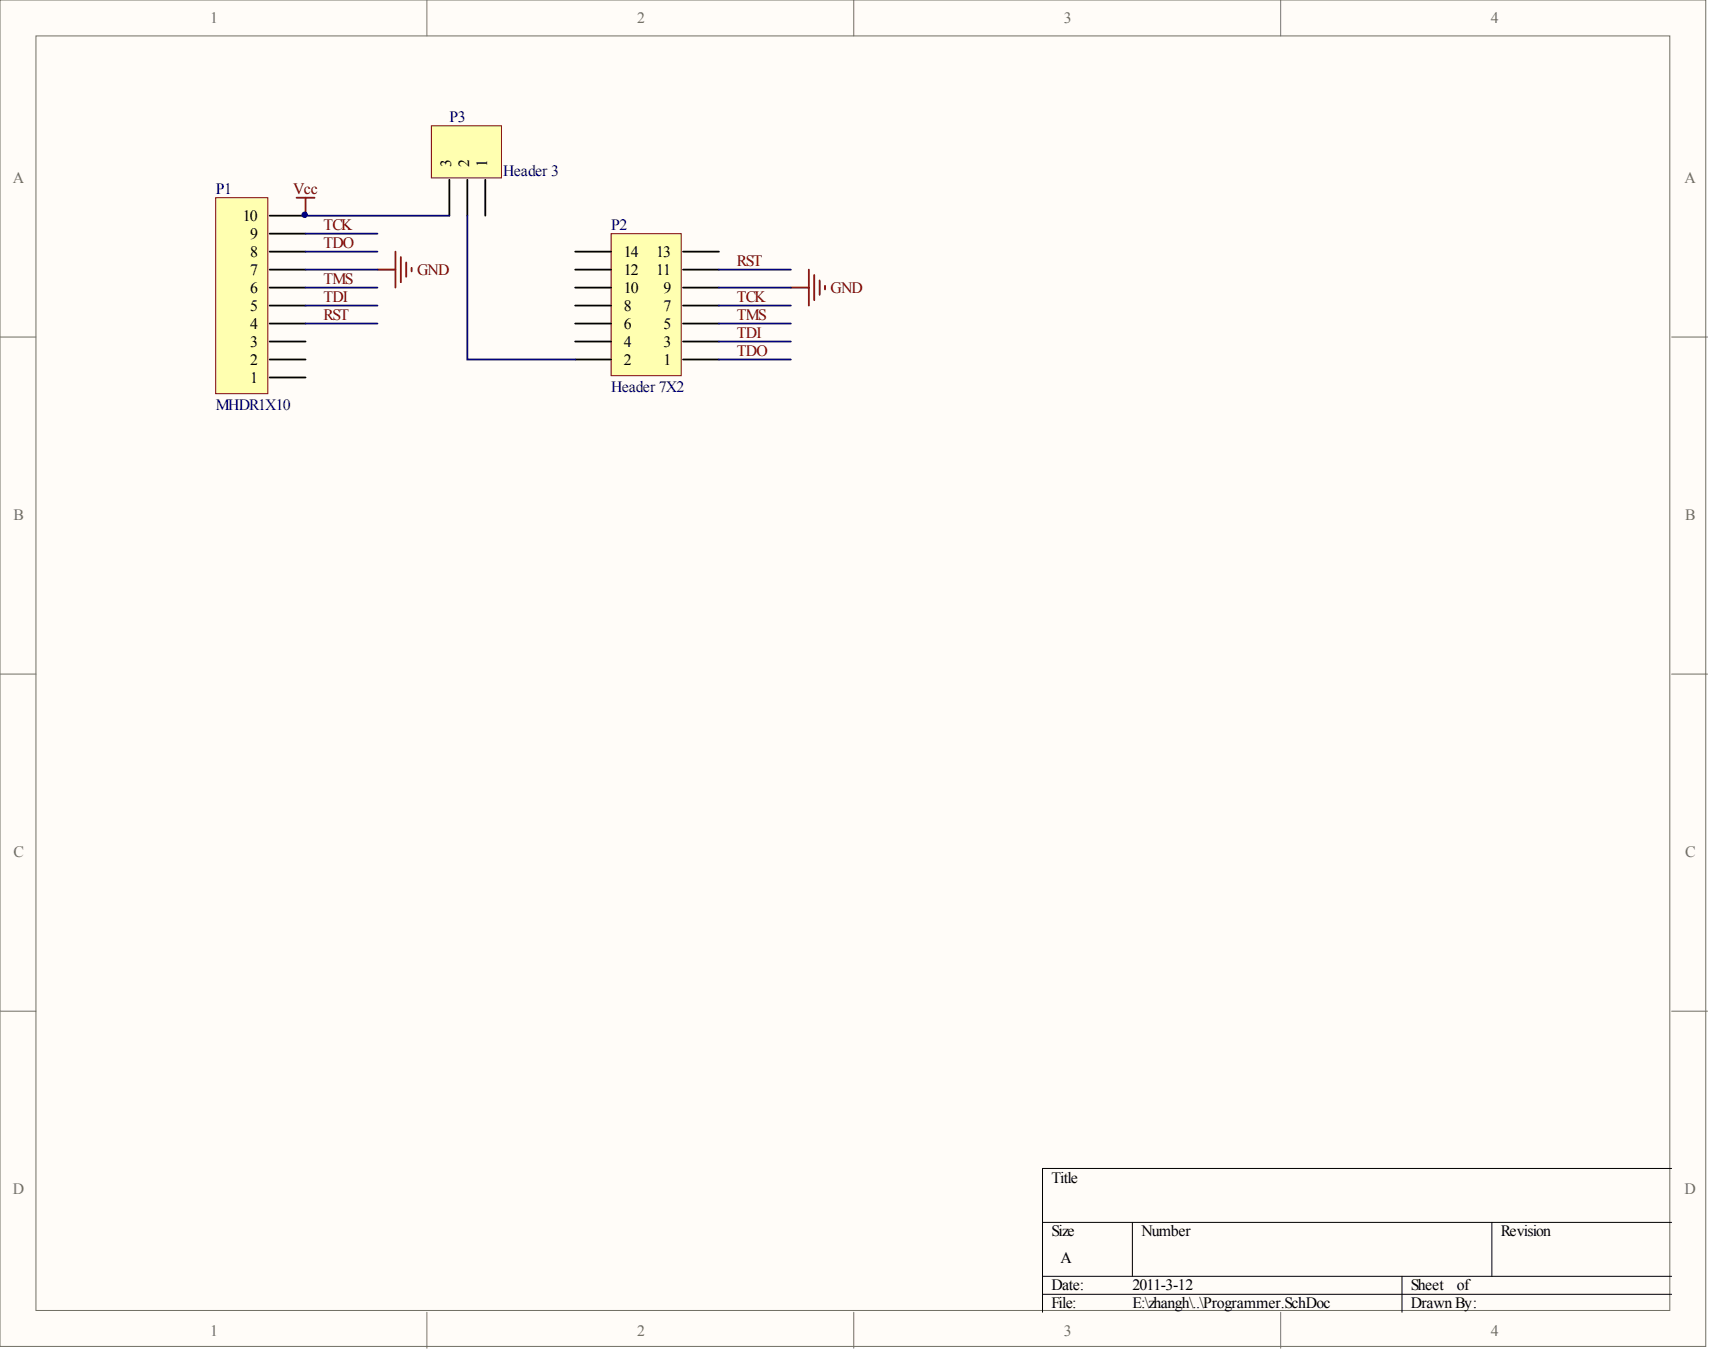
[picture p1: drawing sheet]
<svg xmlns="http://www.w3.org/2000/svg" width="241mm" height="190mm" viewBox="0 0 241 190" stroke-linecap="round" stroke-linejoin="round" font-family="sans-serif">
<g fill="#fffcf8" stroke="#716f64" stroke-width=".14">
<path d="M0 0h240.7v190h-240.7z"/>
<path d="M5.1 5.1h230.5v179.8h-230.5z"/>
</g>
<path d="M60.2 0v5.1M120.5 0v5.1M180.7 0v5.1M0 47.6h5.1M235.9 47.6h5.1M0 95.1h5.1M235.9 95.1h5.1M0 142.7h5.1M235.9 142.7h5.1M60.2 185.2v5M120.5 185.2v5M180.7 185.2v5" fill="none" stroke="#716f64" stroke-width=".14"/>
<path d="M147.1 172.5h88.8M159.8 172.5v7.6M210.5 172.5v7.6M235.9 164.9h-88.8v20.3M147.1 180.1h88.8M147.1 182.6h88.8M197.8 180.1v5.1" fill="none" stroke="#000" stroke-width=".14"/>
<path d="M86.2 33h9.9v20h-9.9z" fill="#ffffb0" stroke="#800000" stroke-width=".14"/>
<g fill="none" stroke="#000" stroke-width=".25">
<path d="M81.2 38h5M81.2 35.5h5M96.4 38h5.1M96.4 35.5h5.1M81.2 50.7h5M81.2 48.2h5M81.2 45.7h5M81.2 43.1h5M81.2 40.6h5M96.4 50.7h5.1M96.4 48.2h5.1M96.4 45.7h5.1"/>
<path d="M96.4 43.1h5.1M96.4 40.6h5.1"/>
</g>
<path d="M30.4 27.9h7.4v27.7h-7.4z" fill="#ffffb0" stroke="#800000" stroke-width=".14"/>
<path d="M38 38h5.1M38 35.5h5.1M38 33h5.1M38 30.4h5.1M38 53.3h5.1M38 50.7h5.1M38 48.2h5.1M38 45.7h5.1M38 43.1h5.1M38 40.6h5.1" fill="none" stroke="#000" stroke-width=".25"/>
<path d="M43.1 33h10.2M43.1 35.5h10.2M43.1 38h10.2M101.5 38h10.1M43.1 45.7h10.2M43.1 43.1h10.2M43.1 40.6h10.2M101.5 45.7h10.1M101.5 43.1h10.1M101.5 40.6h10.1M101.5 48.2h10.1M101.5 50.7h10.1" fill="none" stroke="#000080" stroke-width=".25"/>
<path d="M41.9 27.9h2.5M43.1 27.9v2.5M53.3 38h2.5M55.8 35.5v5.1M56.6 36.3v3.5M57.3 37v2.1M58.1 37.8v.5M114.1 38v5.1M114.9 38.8v3.6M115.7 39.6v2M111.6 40.6h2.5M116.4 40.3v.5" fill="none" stroke="#800000" stroke-width=".25"/>
<path d="M60.9 17.8h9.9v7.3h-9.9z" fill="#ffffb0" stroke="#800000" stroke-width=".14"/>
<path d="M63.4 25.4v5M65.9 25.4v5M68.5 25.4v5" fill="none" stroke="#000" stroke-width=".25"/>
<path d="M43.1 30.4h20.3M65.9 30.4v20.3h15.3" fill="none" stroke="#000080" stroke-width=".25"/>
<circle cx="43" cy="30.3" r=".38" fill="#000080" stroke="#000080" stroke-width=".14"/>
<g font-size="2.2" fill="#716f64">
<text x="29.7" y="3.3">1</text>
<text x="89.9" y="3.3">2</text>
<text x="150.1" y="3.3">3</text>
<text x="210.4" y="3.3">4</text>
<text x="1.8" y="25.8">A</text>
<text x="237.7" y="25.8">A</text>
<text x="1.9" y="73.3">B</text>
<text x="237.8" y="73.3">B</text>
<text x="1.9" y="120.9">C</text>
<text x="237.8" y="120.9">C</text>
<text x="1.8" y="168.4">D</text>
<text x="237.7" y="168.4">D</text>
<text x="29.7" y="188.5">1</text>
<text x="89.9" y="188.5">2</text>
<text x="150.1" y="188.5">3</text>
<text x="210.4" y="188.5">4</text>
</g>
<g font-size="2.2" fill="#000080">
<text x="63.4" y="17.3">P3</text>
<text x="30.4" y="27.4">P1</text>
<text x="71" y="24.9">Header 3</text>
<text x="86.2" y="32.5">P2</text>
<text x="30.4" y="57.8">MHDR1X10</text>
<text x="86.2" y="55.3">Header 7X2</text>
</g>
<g font-size="2.2">
<text x="63.7" y="23.6" transform="rotate(-90 63.7 23.6)">3</text>
<text x="66.2" y="23.6" transform="rotate(-90 66.2 23.6)">2</text>
<text x="68.7" y="23.6" transform="rotate(-90 68.7 23.6)">1</text>
<text x="34.3" y="31.2">10</text>
<text x="35.3" y="33.7">9</text>
<text x="35.3" y="41.4">6</text>
<text x="35.3" y="38.8">7</text>
<text x="35.3" y="36.3">8</text>
<text x="88" y="41.4">10</text>
<text x="88" y="38.8">12</text>
<text x="88" y="36.3">14</text>
<text x="92.6" y="38.8">11</text>
<text x="92.6" y="36.3">13</text>
<text x="93.6" y="41.4">9</text>
<text x="35.3" y="46.4">4</text>
<text x="35.3" y="43.9">5</text>
<text x="88" y="46.4">6</text>
<text x="88" y="43.9">8</text>
<text x="93.6" y="46.4">5</text>
<text x="93.6" y="43.9">7</text>
<text x="35.3" y="51.5">2</text>
<text x="35.3" y="49">3</text>
<text x="88" y="51.5">2</text>
<text x="88" y="49">4</text>
<text x="93.6" y="51.5">1</text>
<text x="93.6" y="49">3</text>
<text x="35.3" y="54">1</text>
<text x="148.4" y="166.9">Title</text>
<text x="148.4" y="174.5">Size</text>
<text x="149.6" y="178.3">A</text>
<text x="161.1" y="174.5">Number</text>
<text x="211.8" y="174.5">Revision</text>
<text x="148.4" y="182.1">Date:</text>
<text x="148.4" y="184.6">File:</text>
<text x="159.8" y="182.1">2011-3-12</text>
<text x="159.8" y="184.6">E:\zhangh\..\Programmer.SchDoc</text>
<text x="199.1" y="182.1">Sheet</text>
<text x="199.1" y="184.6">Drawn By:</text>
<text x="205.6" y="182.1">of</text>
</g>
<g font-size="2.2" fill="#800000">
<text x="41.4" y="27.4">Vcc</text>
<text x="45.7" y="32.5">TCK</text>
<text x="45.7" y="35">TDO</text>
<text x="45.7" y="40.1">TMS</text>
<text x="58.8" y="38.8">GND</text>
<text x="104" y="37.6">RST</text>
<text x="117.2" y="41.4">GND</text>
<text x="45.7" y="45.2">RST</text>
<text x="45.7" y="42.6">TDI</text>
<text x="104" y="45.2">TMS</text>
<text x="104" y="42.6">TCK</text>
<text x="104" y="47.7">TDI</text>
<text x="104" y="50.2">TDO</text>
</g>
</svg>
